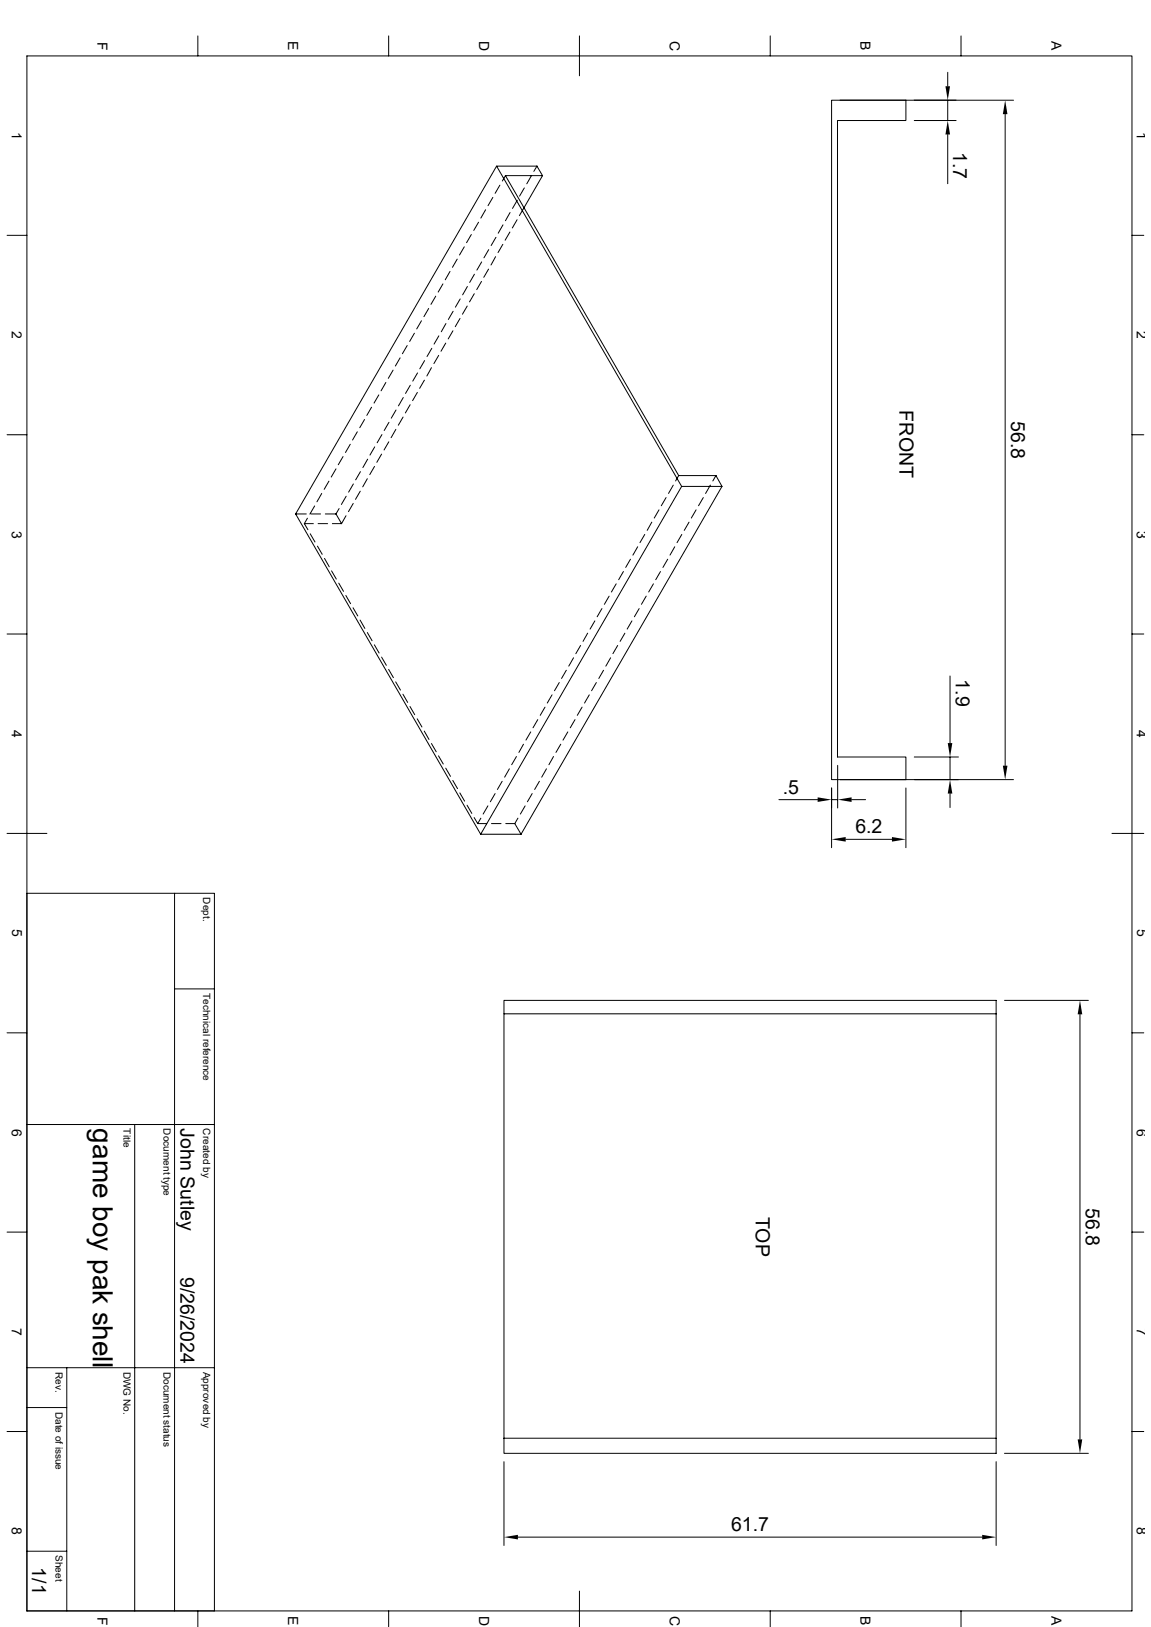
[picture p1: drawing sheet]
<svg xmlns="http://www.w3.org/2000/svg" width="297mm" height="420mm" viewBox="0 0 297 420" stroke-linecap="round" stroke-linejoin="round" font-family="sans-serif">
<g fill="none" stroke="#000" stroke-width=".26">
<path d="M6.9 14.4h285.2v401.4h-285.2zM51.1 9.3v5.1M100.3 9.3v5.1M149.5 9.3v10.3M198.8 9.3v5.1M244.6 18.7v3.6M248 9.3v5.1M214.6 25.9h19.2v5.2h-17.7v164.3h17.7v5.9h-19.2zM216.8 25.9h44.7M235.9 31.1h10.8M244.6 25.9v5.2M244.6 34.7v12.7"/>
<path d="M259.4 29.5v168.2M123.5 57.4l-1.2 2.1M125.3 54.1l-1.2 2.2M127.2 51l-1.3 2.1M128.1 42.9l-51.8 89.8M129 47.8l-1.2 2.1M129.8 58l-1.2 2.2M130.4 45.3l-.8 1.4M130.4 45.3l44.7 77.5M130.4 45.3h9.6M131.6 59.9l-1.3 2.1M131.6 54.9l-1.2 2.1"/>
<path d="M133.4 56.7l-1.2 2.1M133.5 51.7l-1.3 2.1M135.3 48.5l-1.2 2.1M137.2 45.3l-1.3 2.2M138.6 42.9h-10.5l47.8 82.7M138.6 42.9l-.8 1.3M138.6 42.9l1.4 2.4M140 45.3l-6 10.4M1.8 60.7h5.1M110.6 79.6l-1.2 2.1M112.4 76.5l-1.2 2.1M114.3 73.3l-1.2 2.1"/>
<path d="M116.1 70.1l-1.2 2.1M118 66.9l-1.2 2.1M118.7 77.2l-1.2 2.1M119.8 63.7l-1.2 2.1M120.6 79l-1.3 2.1M120.6 74l-1.2 2.1M121.6 60.5l-1.2 2.2M122.4 75.8l-1.2 2.1M122.4 70.8l-1.2 2.1M124.2 72.6l-1.2 2.2M124.3 67.6l-1.2 2.1M126.1 69.5l-1.3 2.1"/>
<path d="M126.1 64.4l-1.2 2.1M127.9 66.3l-1.2 2.1M128 61.3l-1.3 2.1M129.8 63.1l-1.3 2.1M292.1 60.7h3M99.6 98.7l-1.3 2.2M101.4 95.5l-1.2 2.2M103.3 92.4l-1.3 2.1M105.1 89.2l-1.3 2.1M105.9 99.4l-1.3 2.2M106.9 86l-1.2 2.1M107.7 96.3l-1.2 2.1"/>
<path d="M108.8 82.8l-1.3 2.1M109.5 98.1l-1.2 2.1M109.6 93.1l-1.3 2.1M111.3 94.9l-1.1 2.2M111.4 89.9l-1.2 2.1M113.2 91.7l-1.2 2.2M113.2 86.7l-1.2 2.1M115 88.6l-1.2 2.1M115.1 83.5l-1.2 2.1M116.9 85.4l-1.2 2.1M116.9 80.3l-1.2 2.2M118.7 82.2l-1.2 2.1"/>
<path d="M1.8 112.2h5.1M88.5 117.9l-1.2 2.1M90.4 114.7l-1.2 2.1M92.2 111.5l-1.2 2.1M94.1 108.3l-1.3 2.1M94.9 118.5l-1.3 2.2M95.9 105.1l-1.2 2.1M96.7 115.4l-1.2 2.1M97.7 101.9l-1.2 2.2M98.5 117.2l-1.3 2.1M98.6 112.2l-1.3 2.1M100.3 114l-1.2 2.2"/>
<path d="M100.4 109l-1.3 2.1M102.2 110.8l-1.3 2.2M102.2 105.8l-1.2 2.1M104 107.7l-1.2 2.1M104.1 102.6l-1.3 2.2M105.8 104.5l-1.2 2.1M107.7 101.3l-1.2 2.1M292.1 112.2h3M76.3 132.7l47.7 82.6M76.3 132.7h2.7M78.5 135.2h2.4M79.3 133.8l-.8 1.4 1 1.5"/>
<path d="M80.1 137.8l1.2 2.1M80.3 132.7h2.4M81.2 130.6l-1.2 2.1M82.1 135.2h2.4M83 127.4l-1.2 2.1M83.9 132.7h2.8M84.9 124.2l-1.2 2.1M85.8 135.2h2.3M86.7 121l-1.2 2.1M86.7 132.7l1.4 2.5M87.5 131.3l-.8 1.4M89.3 133.1l-1.2 2.1"/>
<path d="M89.3 128.1l-1.2 2.1M91.1 130l-1.2 2.1M91.2 124.9l-1.2 2.1M93 126.8l-1.3 2.1M93 121.8l-1.2 2.1M94.8 123.6l-1.2 2.1M96.6 120.4l-1.2 2.1M166.4 138l-1.3 2.1M168.2 134.8l-1.2 2.1M170.1 131.6l-1.3 2.1M171.9 128.4l-1.3 2.2M173.7 125.2l-1.2 2.2"/>
<path d="M175.1 122.8l-.8 1.4M175.1 122.8h9.6M175.9 138l-1.2 2.1M177.8 134.8l-1.2 2.1M179.6 131.6l-1.2 2.1M181.5 128.4l-1.2 2.2M183.3 125.2l-1.2 2.2M184.7 122.8l1.6 2.8-51.8 89.7M184.7 122.8l-.8 1.4M186.3 125.6h-10.4l-51.9 89.7h10.5M81.9 141l1.2 2.1M83.7 144.1l1.3 2.2"/>
<path d="M85.6 147.4l1.2 2.1M87.4 150.5l1.2 2.2M89.2 153.7l1.3 2.1M91.1 156.9l1.2 2.1M155.3 157.1l-1.2 2.1M157.2 153.9l-1.2 2.1M159 150.7l-1.2 2.1M160.9 147.5l-1.3 2.1M162.7 144.4l-1.2 2.1M164.5 141.1l-1.2 2.2M164.9 157.1l-1.2 2.1M166.8 153.9l-1.3 2.1"/>
<path d="M168.6 150.7l-1.2 2.1M170.4 147.5l-1.2 2.1M172.3 144.4l-1.2 2.1M174.1 141.1l-1.2 2.2M1.8 163.7h5.1M92.9 160.1l1.2 2.1M94.8 163.3l1.2 2.1M96.6 166.5l1.2 2.1M98.5 169.6l1.2 2.1M100.3 172.8l1.2 2.1M102.1 176l1.2 2.1M104 179.2l1.2 2.1"/>
<path d="M142.5 179.4l-1.3 2.1M144.3 176.2l-1.2 2.1M146.1 173l-1.2 2.1M148 169.8l-1.2 2.2M149.8 166.6l-1.2 2.1M151.6 163.4l-1.1 2.2M152.1 179.4l-1.3 2.1M153.5 160.3l-1.2 2.1M153.9 176.2l-1.2 2.1M155.7 173l-1.2 2.1M157.6 169.8l-1.3 2.2M159.4 166.6l-1.2 2.1"/>
<path d="M161.2 163.4l-1.2 2.2M163.1 160.3l-1.3 2.1M245.2 174.5v17.3M292.1 163.7h3M105.8 182.4l1.2 2.1M107.7 185.5l1.2 2.2M109.5 188.7l1.2 2.2M111.3 191.9l1.3 2.2M113.2 195.1l1.2 2.1M115 198.3l1.2 2.1M131.4 198.5l-1.2 2.1M133.3 195.3l-1.3 2.1"/>
<path d="M135.1 192.1l-1.2 2.1M136.9 188.9l-1.2 2.2M138.8 185.8l-1.3 2.1M140.6 182.5l-1.2 2.2M141 198.5l-1.2 2.1M142.8 195.3l-1.2 2.1M144.7 192.1l-1.2 2.1M146.5 188.9l-1.2 2.2M148.4 185.8l-1.2 2.1M150.2 182.5l-1.2 2.2M216.2 197.6v11M235.9 195.4h11.4"/>
<path d="M245.2 195.4v5.9M1.8 215.1h10.3M116.8 201.5l1.3 2.1M118.7 204.7l1.2 2.1M120.5 207.9l1.3 2.1M122.3 211l1 1.6M123.3 212.6h2.3M124.1 211.2l-.8 1.4M125.9 208l-1.2 2.1M126.8 212.6h2.5M127.8 204.9l-1.3 2.1M129.6 201.7l-1.2 2.1"/>
<path d="M130.5 212.6h2.3l1.7 2.7M133.6 211.2l-.8 1.4M135.5 208l-1.2 2.1M137.3 204.9l-1.2 2.1M139.2 201.7l-1.2 2.1M201 206.4h10M214.6 203.4v15.4M214.6 206.4h1.6M216.8 201.3h44.7M218.2 216.7h12M219.8 206.4h3.6M233.8 203.4v15.4"/>
<path d="M245.2 204.9v3.5M286.9 215.1h8.2M6.9 230.6h48.4v185.2M45 230.6v185.2M45 255.3h10.3M259.2 258.2h21.6M1.8 266.6h5.1M130 261.7v-3.5h127v113.1M257 261.7h-127v109.6M278.7 261.8v109.8M292.1 266.6h3M6.9 290.3h48.4"/>
<path d="M34.8 290.3v125.5M1.8 318.1h5.1M292.1 318.1h3M6.9 353.1h48.4M17.2 353.1v62.7M1.8 369.5h5.1M6.9 363.3h10.3M130 371.3h127v3.9h-127zM130 377.3v21.6M257 377.3v21.6M259.2 375.2h21.6M292.1 369.5h3"/>
<path d="M133.6 396.8h119.8M6.9 400.4h10.3M51.1 415.8v4.1M100.3 415.8v4.1M149.5 410.7v9.2M198.8 415.8v4.1M248 415.8v4.1"/>
</g>
<g fill="#000">
<path d="M244 22.3h1.2l-.6 3.6zM244.6 31.1l.6 3.6h-1.2zM259.4 25.9l.6 3.6h-1.2zM244.6 191.8h1.1l-.5 3.6zM258.8 197.7h1.2l-.6 3.6zM211 205.8l3.6 .6-3.6 .6zM214.6 216.7l3.6-.6v1.2zM216.2 206.4l3.6-.6v1.2zM230.2 216.1l3.6 .6-3.6 .6zM245.2 201.3l.5 3.6h-1.1zM278.7 258.2l.6 3.6h-1.2zM278.1 371.6h1.2l-.6 3.6z"/>
<path d="M130 396.8l3.6-.6v1.2zM253.4 396.2l3.6 .6-3.6 .6z"/>
</g>
<text font-size="7.2" x="23.9" y="291.3" transform="rotate(90 23.9 291.3)">game boy pak shell</text>
<g font-size="5">
<text x="246" y="39.2" transform="rotate(90 246 39.2)">1.7</text>
<text x="232.1" y="106" transform="rotate(90 232.1 106)">FRONT</text>
<text x="260.9" y="108.7" transform="rotate(90 260.9 108.7)">56.8</text>
<text x="246.6" y="175.4" transform="rotate(90 246.6 175.4)">1.9</text>
<text x="202" y="204.9">.5</text>
<text x="220.7" y="215.1">6.2</text>
<text x="46.6" y="291.3" transform="rotate(90 46.6 291.3)">John Sutley</text>
<text x="280.2" y="311.8" transform="rotate(90 280.2 311.8)">56.8</text>
<text x="195" y="314" transform="rotate(90 195 314)">TOP</text>
<text x="46.6" y="329.6" transform="rotate(90 46.6 329.6)">9/26/2024</text>
<text x="188.7" y="395.3">61.7</text>
<text x="8.3" y="404.6" transform="rotate(90 8.3 404.6)">1/1</text>
</g>
<g font-size="3.6">
<text x="25.1" y="10.8" transform="rotate(90 25.1 10.8)">F</text>
<text x="74.4" y="10.7" transform="rotate(90 74.4 10.7)">E</text>
<text x="123.6" y="10.5" transform="rotate(90 123.6 10.5)">D</text>
<text x="172.8" y="10.5" transform="rotate(90 172.8 10.5)">C</text>
<text x="222.1" y="10.7" transform="rotate(90 222.1 10.7)">B</text>
<text x="271.3" y="10.7" transform="rotate(90 271.3 10.7)">A</text>
<text x="3.1" y="34" transform="rotate(90 3.1 34)">1</text>
<text x="293.4" y="34" transform="rotate(90 293.4 34)">1</text>
<text x="3.1" y="85.5" transform="rotate(90 3.1 85.5)">2</text>
<text x="293.4" y="85.5" transform="rotate(90 293.4 85.5)">2</text>
<text x="3.1" y="136.9" transform="rotate(90 3.1 136.9)">3</text>
<text x="293.4" y="136.9" transform="rotate(90 293.4 136.9)">3</text>
<text x="3.1" y="188.4" transform="rotate(90 3.1 188.4)">4</text>
<text x="293.4" y="188.4" transform="rotate(90 293.4 188.4)">4</text>
<text x="3.1" y="239.9" transform="rotate(90 3.1 239.9)">5</text>
<text x="293.4" y="239.9" transform="rotate(90 293.4 239.9)">5</text>
<text x="3.1" y="291.3" transform="rotate(90 3.1 291.3)">6</text>
<text x="293.4" y="291.3" transform="rotate(90 293.4 291.3)">6</text>
<text x="3.1" y="342.8" transform="rotate(90 3.1 342.8)">7</text>
<text x="293.4" y="342.8" transform="rotate(90 293.4 342.8)">7</text>
<text x="3.1" y="394.3" transform="rotate(90 3.1 394.3)">8</text>
<text x="293.4" y="394.3" transform="rotate(90 293.4 394.3)">8</text>
<text x="25.1" y="417.3" transform="rotate(90 25.1 417.3)">F</text>
<text x="74.4" y="417.2" transform="rotate(90 74.4 417.2)">E</text>
<text x="123.6" y="417.1" transform="rotate(90 123.6 417.1)">D</text>
<text x="172.8" y="417.1" transform="rotate(90 172.8 417.1)">C</text>
<text x="222.1" y="417.2" transform="rotate(90 222.1 417.2)">B</text>
<text x="271.3" y="417.2" transform="rotate(90 271.3 417.2)">A</text>
</g>
<g font-size="2.6">
<text x="52.5" y="231.6" transform="rotate(90 52.5 231.6)">Dept.</text>
<text x="52.5" y="256.3" transform="rotate(90 52.5 256.3)">Technical reference</text>
<text x="31.9" y="291.3" transform="rotate(90 31.9 291.3)">Title</text>
<text x="42.2" y="291.3" transform="rotate(90 42.2 291.3)">Document type</text>
<text x="52.5" y="291.3" transform="rotate(90 52.5 291.3)">Created by</text>
<text x="14.4" y="354.1" transform="rotate(90 14.4 354.1)">Rev.</text>
<text x="31.9" y="354.1" transform="rotate(90 31.9 354.1)">DWG No.</text>
<text x="42.2" y="354.1" transform="rotate(90 42.2 354.1)">Document status</text>
<text x="52.5" y="354.1" transform="rotate(90 52.5 354.1)">Approved by</text>
<text x="14.4" y="364.4" transform="rotate(90 14.4 364.4)">Date of issue</text>
<text x="14.4" y="401.4" transform="rotate(90 14.4 401.4)">Sheet</text>
</g>
</svg>
